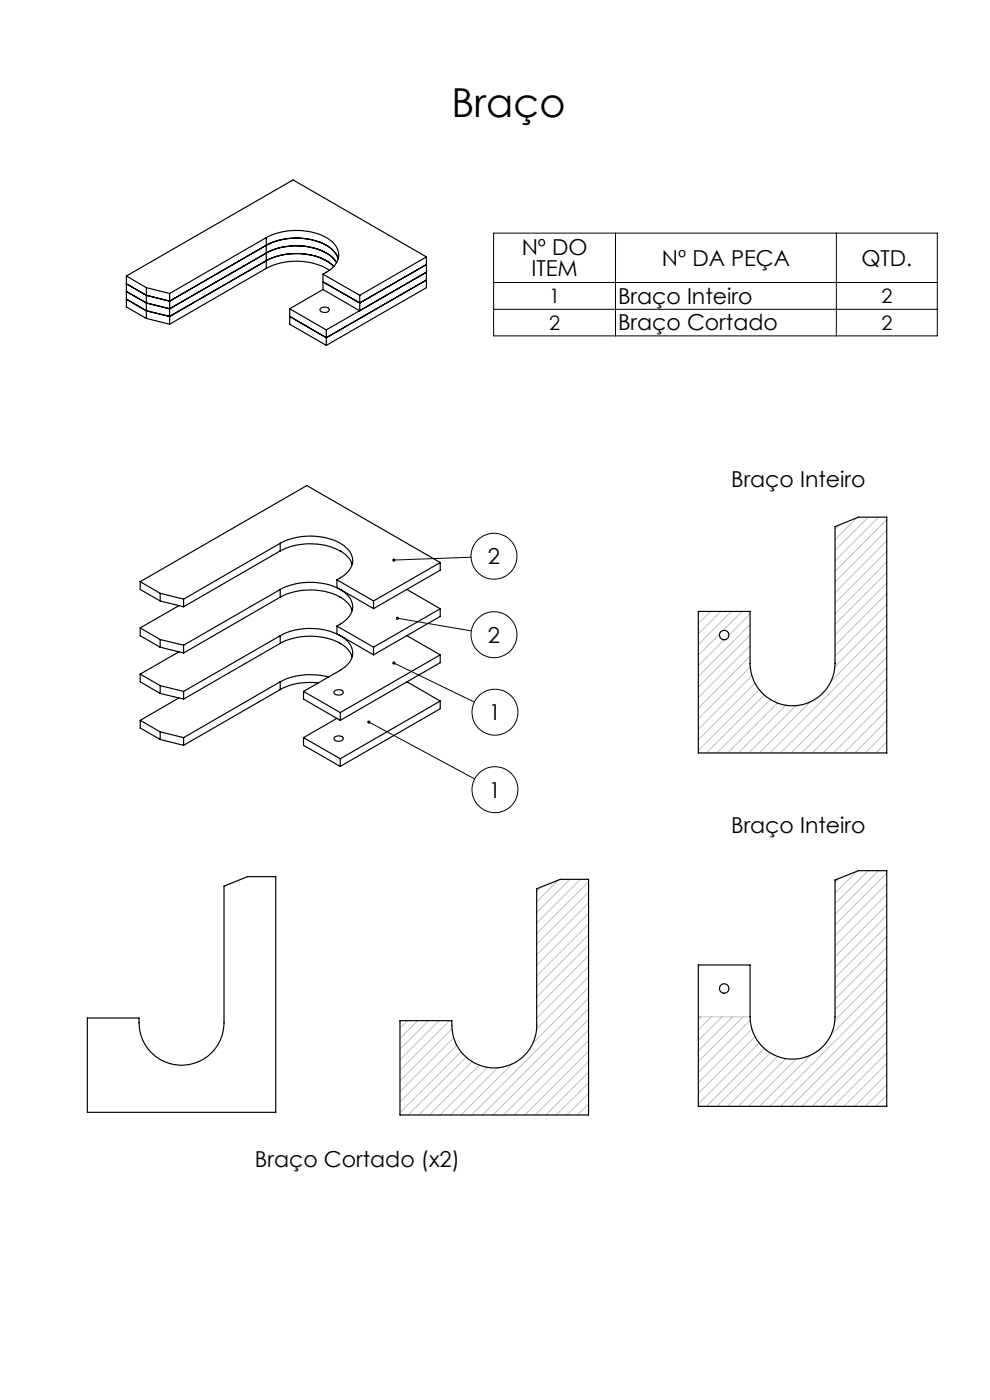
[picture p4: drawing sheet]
<svg xmlns="http://www.w3.org/2000/svg" width="210mm" height="297mm" viewBox="0 0 210 297" stroke-linecap="round" stroke-linejoin="round" font-family="sans-serif">
<g fill="none" stroke="#000" stroke-width=".21">
<path d="M104.7 49.5h94.1v21.8h-94.1zM104.7 59.9h94.1M130.6 49.5v21.8M177.4 49.5v21.8M104.7 65.6h94.1M99.9 118.2l-16.4 .6M84.3 131.2l15.7 2.6M78.2 153.2l22.5 12M83.5 140.6l17.1 8.3"/>
<circle cx="104.8" cy="118" r="4.9"/>
<circle cx="104.8" cy="134.7" r="4.9"/>
<circle cx="105" cy="151.1" r="4.9"/>
<circle cx="105" cy="167.5" r="4.9"/>
</g>
<g fill="none" stroke="#c0c0c0" stroke-width=".21">
<path d="M178 111.4l-.9 .9M181.8 109.9l-4.7 4.6M184.2 109.7l-7.1 7M186.4 109.7l-9.3 9.3M188.1 110.2l-11 11M188.1 112.5l-11 11M188.1 114.7l-11 11M188.1 117l-11 10.9M188.1 119.2l-11 11M148.4 129.7l-.3 .3M150.7 129.7l-2.6 2.6M152.6 134.5l-4.5 4.5"/>
<path d="M152.9 129.7l-4.8 4.8M153.6 135.7l-5.5 5.5M155.2 129.7l-7.1 7.1M157.4 129.7l-4 4M159.1 130.2l-4.5 4.6M159.1 132.5l-11 11M159.1 134.7l-11 11M159.1 137l-11 11M159.1 139.2l-11 11M188.1 121.5l-11 11M188.1 123.7l-11 11M188.1 125.9l-11 11"/>
<path d="M188.1 128.2l-11 11M188.1 130.4l-11 11.1M188.1 132.7l-11.8 11.8M188.1 134.9l-24.8 24.8M188.1 137.2l-22.5 22.5M188.1 139.4l-20.3 20.3M159.1 141.5l-11 11M159.5 143.3l-11.4 11.4M160.2 144.9l-12.1 12M161 146.3l-12.9 12.9M162.1 147.4l-12.2 12.3M163.4 148.4l-11.3 11.3"/>
<path d="M164.9 149.2l-10.6 10.5M166.7 149.6l-10.1 10.1M168.9 149.7l-10.1 10M171.9 148.9l-10.8 10.8M188.1 141.7l-18 18M188.1 143.9l-15.8 15.8M188.1 146.2l-13.5 13.5M188.1 148.4l-11.3 11.3M188.1 150.6l-9.1 9.1M188.1 152.9l-6.8 6.8M188.1 155.1l-4.6 4.6M188.1 157.4l-2.3 2.3"/>
<path d="M188.1 159.6l-.1 .1M114.7 188.2l-.9 .9M118.5 186.7l-4.7 4.6M120.9 186.5l-7.1 7.1M123.1 186.5l-9.3 9.3M124.8 193.8l-11 11M124.8 196l-11 11M124.8 187.1l-11 10.9M124.8 189.3l-11 11M124.8 191.6l-11 11M124.8 198.3l-11 11M178 186.3l-.9 .9"/>
<path d="M181.8 184.9l-4.7 4.6M184.2 184.7l-7.1 7M186.4 184.7l-9.3 9.3M188.1 185.2l-11 11M188.1 187.5l-11 11M188.1 189.7l-11 11M188.1 191.9l-11 11M188.1 194.2l-11 11M188.1 196.4l-11 11M188.1 198.7l-11 11M86.4 216.5l-1.6 1.6M88.6 216.5l-3.8 3.8"/>
<path d="M90.9 216.5l-6.1 6.1M93.1 216.5l-8.3 8.3M95.4 216.5l-10.6 10.5M95.9 218.3l-11.1 11M124.8 205l-11 11M124.8 200.5l-11 11M124.8 202.8l-11 11M124.8 207.3l-11 11M124.8 209.5l-11.8 11.9M124.8 211.8l-24.8 24.7M124.8 214l-22.5 22.5M124.8 216.2l-20.2 20.3"/>
<path d="M124.8 218.5l-18 18M148.1 215.7h11M148.7 215.7l-.6 .5M150.9 215.7l-2.8 2.8M153.1 215.7l-5 5M155.4 215.7l-7.3 7.3M157.6 215.7l-9.5 9.5M159.1 216.4l-11 11.1M159.5 218.3l-11.4 11.4M160.2 219.9l-12.1 12M188.1 200.9l-11 11M188.1 203.2l-11 11"/>
<path d="M188.1 205.4l-11 11.1M188.1 207.7l-11.8 11.8M188.1 209.9l-24.8 24.8M188.1 212.2l-22.5 22.5M188.1 214.4l-20.3 20.3M188.1 216.6l-18 18.1M188.1 218.9l-15.8 15.8M96.2 220.2l-11.4 11.4M96.9 221.8l-12.1 12M97.8 223.1l-13 12.9M98.9 224.3l-12.3 12.2M100.2 225.2l-11.4 11.3"/>
<path d="M101.7 226l-10.6 10.5M103.4 226.4l-10.1 10.1M105.6 226.5l-10 10M108.7 225.7l-10.9 10.8M124.8 220.7l-15.8 15.8M124.8 223l-13.5 13.5M124.8 225.2l-11.3 11.3M124.8 227.5l-9 9M124.8 229.7l-6.8 6.8M124.8 231.9l-4.5 4.6M124.8 234.2l-2.3 2.3M124.8 236.5h-.1"/>
<path d="M161 221.3l-12.9 12.9M162.1 222.4l-12.2 12.3M163.4 223.4l-11.3 11.3M164.9 224.1l-10.6 10.6M166.7 224.6l-10.1 10.1M168.9 224.7l-10.1 10M171.9 223.9l-10.8 10.8M188.1 221.1l-13.5 13.6M188.1 223.4l-11.3 11.3M188.1 225.6l-9.1 9.1M188.1 227.9l-6.8 6.8M188.1 230.1l-4.6 4.6"/>
<path d="M188.1 232.4l-2.3 2.3M188.1 234.6l-.1 .1"/>
</g>
<path d="M78.1 152.9l-.2 .1 .3 .2-.3-.2a.34 .34 0 0 0 .3 .5 .34 .34 0 0 0 .4-.4 .34 .34 0 0 0-.5-.2zM83.4 140.4l-.1 .1 .2 .1-.2-.1a.34 .34 0 0 0 .3 .5 .34 .34 0 0 0 .3-.5 .34 .34 0 0 0-.5-.1zM84 130.9v.2l.3 .1-.3-.1a.35 .35 0 0 0 .5 .3 .35 .35 0 0 0 .1-.5 .35 .35 0 0 0-.6 0zM83.3 118.6l-.1 .2h.3h-.3a.33 .33 0 0 0 .5 .3 .33 .33 0 0 0 .1-.5 .33 .33 0 0 0-.5 0z" fill="#000"/>
<g fill="none" stroke="#000" stroke-width=".25">
<path d="M26.8 58.6v6.5l4.2 2.5M26.8 58.6l4.2 2.4M56.5 56.9a13.7 13.7 0 0 1 13.3 .5M56.5 50.4a13.7 13.7 0 0 1 13.6 .6 3.6 3.6 0 0 1 .2 6l-1.8 1.2M56.5 50.4v6.5M56.5 56.9l-20.5 11.9M56.5 50.4l-20.5 11.9M68.5 58.2v3.2M68.5 58.2l7.8 4.4M70.8 56.5a11.8 11.8 0 0 0-9.8-2.6l-1.7 .3-2.2 .8-21.1 12.1-5-1.2-4.2-2.4M71.4 55.7a9.3 9.3 0 0 0-7.1-3.5 13.4 13.4 0 0 0-7.8 1.5l-20.5 11.8-5-1.2-4.2-2.5M71.8 54.9a6.3 6.3 0 0 0-5-3.9 14.3 14.3 0 0 0-10.3 1l-20.5 11.9-5-1.3-4.2-2.4"/>
<path d="M90.5 59.4l-21.3 12.2-7.7-4.5M90.5 54.5v6.5l-21.3 12.3M90.5 56.1l-14.2 8.2-7.8-4.5M90.5 54.5l-28.3-16.3-35.4 20.4M90.5 54.5l-14.2 8.1M31 61v6.6M31 67.6l5 1.2M31 61l5 1.3M36 62.3v6.5M61.5 65.5v3.3l7.7 4.5M61.5 65.5l7.7 4.5M68 65.4a1.35 1.35 0 0 1 1.8 .2 1.07 1.07 0 0 1-.9 .7 1.07 1.07 0 0 1-1-.6z"/>
<path d="M68.5 61.4l-7 4.1M68.5 61.4l7.8 4.5M69.2 70v3.3M76.3 65.9l14.2-8.2-21.3 12.3M76.3 62.6v3.3M59.4 115.2a13.7 13.7 0 0 1 13.6 .6 3.6 3.6 0 0 1 .3 6l-1.8 1.2M59.4 116.9a13.9 13.9 0 0 1 13.6 .5l.5 .5a3.6 3.6 0 0 1 1.2 1.8M59.4 115.2v1.7M59.4 115.2l-20.5 11.9M59.4 116.9l-20.5 11.8M72 116.8l.3 .1M93.4 119.3v1.7l-14.2 8.1"/>
<path d="M93.4 119.3l-28.3-16.3-35.4 20.4M93.4 119.3l-14.2 8.2M29.7 123.4v1.7l4.3 2.4M29.7 133.2v1.7l4.3 2.4M29.7 123.4l4.3 2.5M29.7 133.2l4.3 2.5M34 125.9v1.6M34 135.7v1.6M34 125.9l4.9 1.2M34 127.5l4.9 1.2M34 135.7l4.9 1.2M34 137.3l4.9 1.2"/>
<path d="M38 138.3l-8.3 4.7M38 128.5l-8.3 4.7M38.9 127.1v1.6M38.9 136.9v1.6M59.4 134.9a13.8 13.8 0 0 1 13.6 .5 3.6 3.6 0 0 1 .3 6l-1.1 .8-7.8 4.5M59.4 136.5a13.7 13.7 0 0 1 13.6 .6l1.3 1.3 .4 .9M59.4 125.1a13.7 13.7 0 0 1 13.6 .5 3.5 3.5 0 0 1 .3 6l-1.8 1.2M59.4 126.7a13.7 13.7 0 0 1 13.6 .5l.5 .5a3.6 3.6 0 0 1 1.2 1.8M59.4 125.1v1.6M59.4 134.9v1.6M59.4 134.9l-20.5 11.8M59.4 136.5l-20.5 11.8"/>
<path d="M59.4 125.1l-20.5 11.8M59.4 126.7l-20.5 11.8M71.5 123l7.7 4.5M71.5 123v1.6l7.7 4.5M71.5 132.8v1.6l7.7 4.5M71.5 132.8l7.7 4.5M72 136.4l.3 .2M72 126.6l.3 .1M79.2 127.5v1.6M79.2 137.3v1.6M86.3 134.9l7.1 4M86.3 125.1l7.1 4"/>
<path d="M93.4 129.1v1.7l-14.2 8.1M93.4 138.9v1.7l-21.2 12.2M93.4 138.9l-21.2 12.3M93.4 129.1l-14.2 8.2M148.1 129.7h11v11a9 9 0 0 0 9 9 9 9 0 0 0 9-9v-29l5-2h6v50h-40zM29.7 152.8l4.3 2.5M29.7 143v1.6l4.3 2.5M29.7 152.8v1.6l4.3 2.5M29.7 143l4.3 2.4M34 155.3l4.9 1.2M34 145.4v1.7M34 155.3v1.6"/>
<path d="M34 156.9l4.9 1.2M34 145.4l4.9 1.3M34 147.1l4.9 1.2M38 148.1l-8.3 4.7M38.9 146.7v1.6M38.9 156.5v1.6M59.4 144.6l-20.5 11.9M59.4 144.6v1.7M59.4 146.3l-20.5 11.8M64.4 156.5l7.8 4.5M64.4 146.7v1.6l7.8 4.5M64.4 156.5v1.6l7.8 4.5"/>
<path d="M64.4 146.7l7.8 4.5M67.6 144.8a14 14 0 0 0-8.2 1.5M69.7 143.6a14.1 14.1 0 0 0-10.3 1M70.8 156.5a1.21 1.21 0 0 1 2 .2 1.16 1.16 0 0 1-2 0zM71 146.6a1.35 1.35 0 0 1 1.8 .2 1.09 1.09 0 0 1-.9 .7 1.09 1.09 0 0 1-1.1-.6zM71.5 152.4l-7.1 4.1M72.2 151.2v1.6M86.3 144.6l7.1 4.1M93.4 148.7l-21.2 12.3M93.4 148.7v1.7l-21.2 12.2M72.2 161v1.6M18.5 216h11a9 9 0 0 0 8.5 10 9 9 0 0 0 9.5-9v-29l5-2h6v50h-40z"/>
<path d="M84.8 216.5h11a9 9 0 0 0 8.5 10 9 9 0 0 0 9.5-8.9v-29l5.1-2.1h5.9v50h-40zM148.1 204.7h11v11a9 9 0 0 0 9 9 9 9 0 0 0 9-9v-29l5-2h6v50h-40z"/>
<circle cx="153.6" cy="134.7" r="1"/>
<circle cx="153.6" cy="209.7" r="1"/>
</g>
<text font-size="8.5" x="95.7" y="24.7">Braço</text>
<g font-size="4.7">
<text x="110.7" y="54.1">Nº DO</text>
<text x="112.7" y="58.6">ITEM</text>
<text x="140.4" y="56.4">Nº DA PEÇA</text>
<text x="182.7" y="56.4">QTD.</text>
<text x="131.1" y="64.4">Braço Inteiro</text>
<text x="131.1" y="70.1">Braço Cortado</text>
<text x="155.1" y="103.4">Braço Inteiro</text>
<text x="103.5" y="119.7">2</text>
<text x="103.5" y="136.3">2</text>
<text x="103.7" y="152.8">1</text>
<text x="103.7" y="169.2">1</text>
<text x="155.1" y="176.8">Braço Inteiro</text>
<text x="54.1" y="247.6">Braço Cortado (x2)</text>
</g>
<g font-size="4.2">
<text x="116.5" y="64.3">1</text>
<text x="187" y="64.3">2</text>
<text x="116.5" y="69.9">2</text>
<text x="187" y="69.9">2</text>
</g>
</svg>
